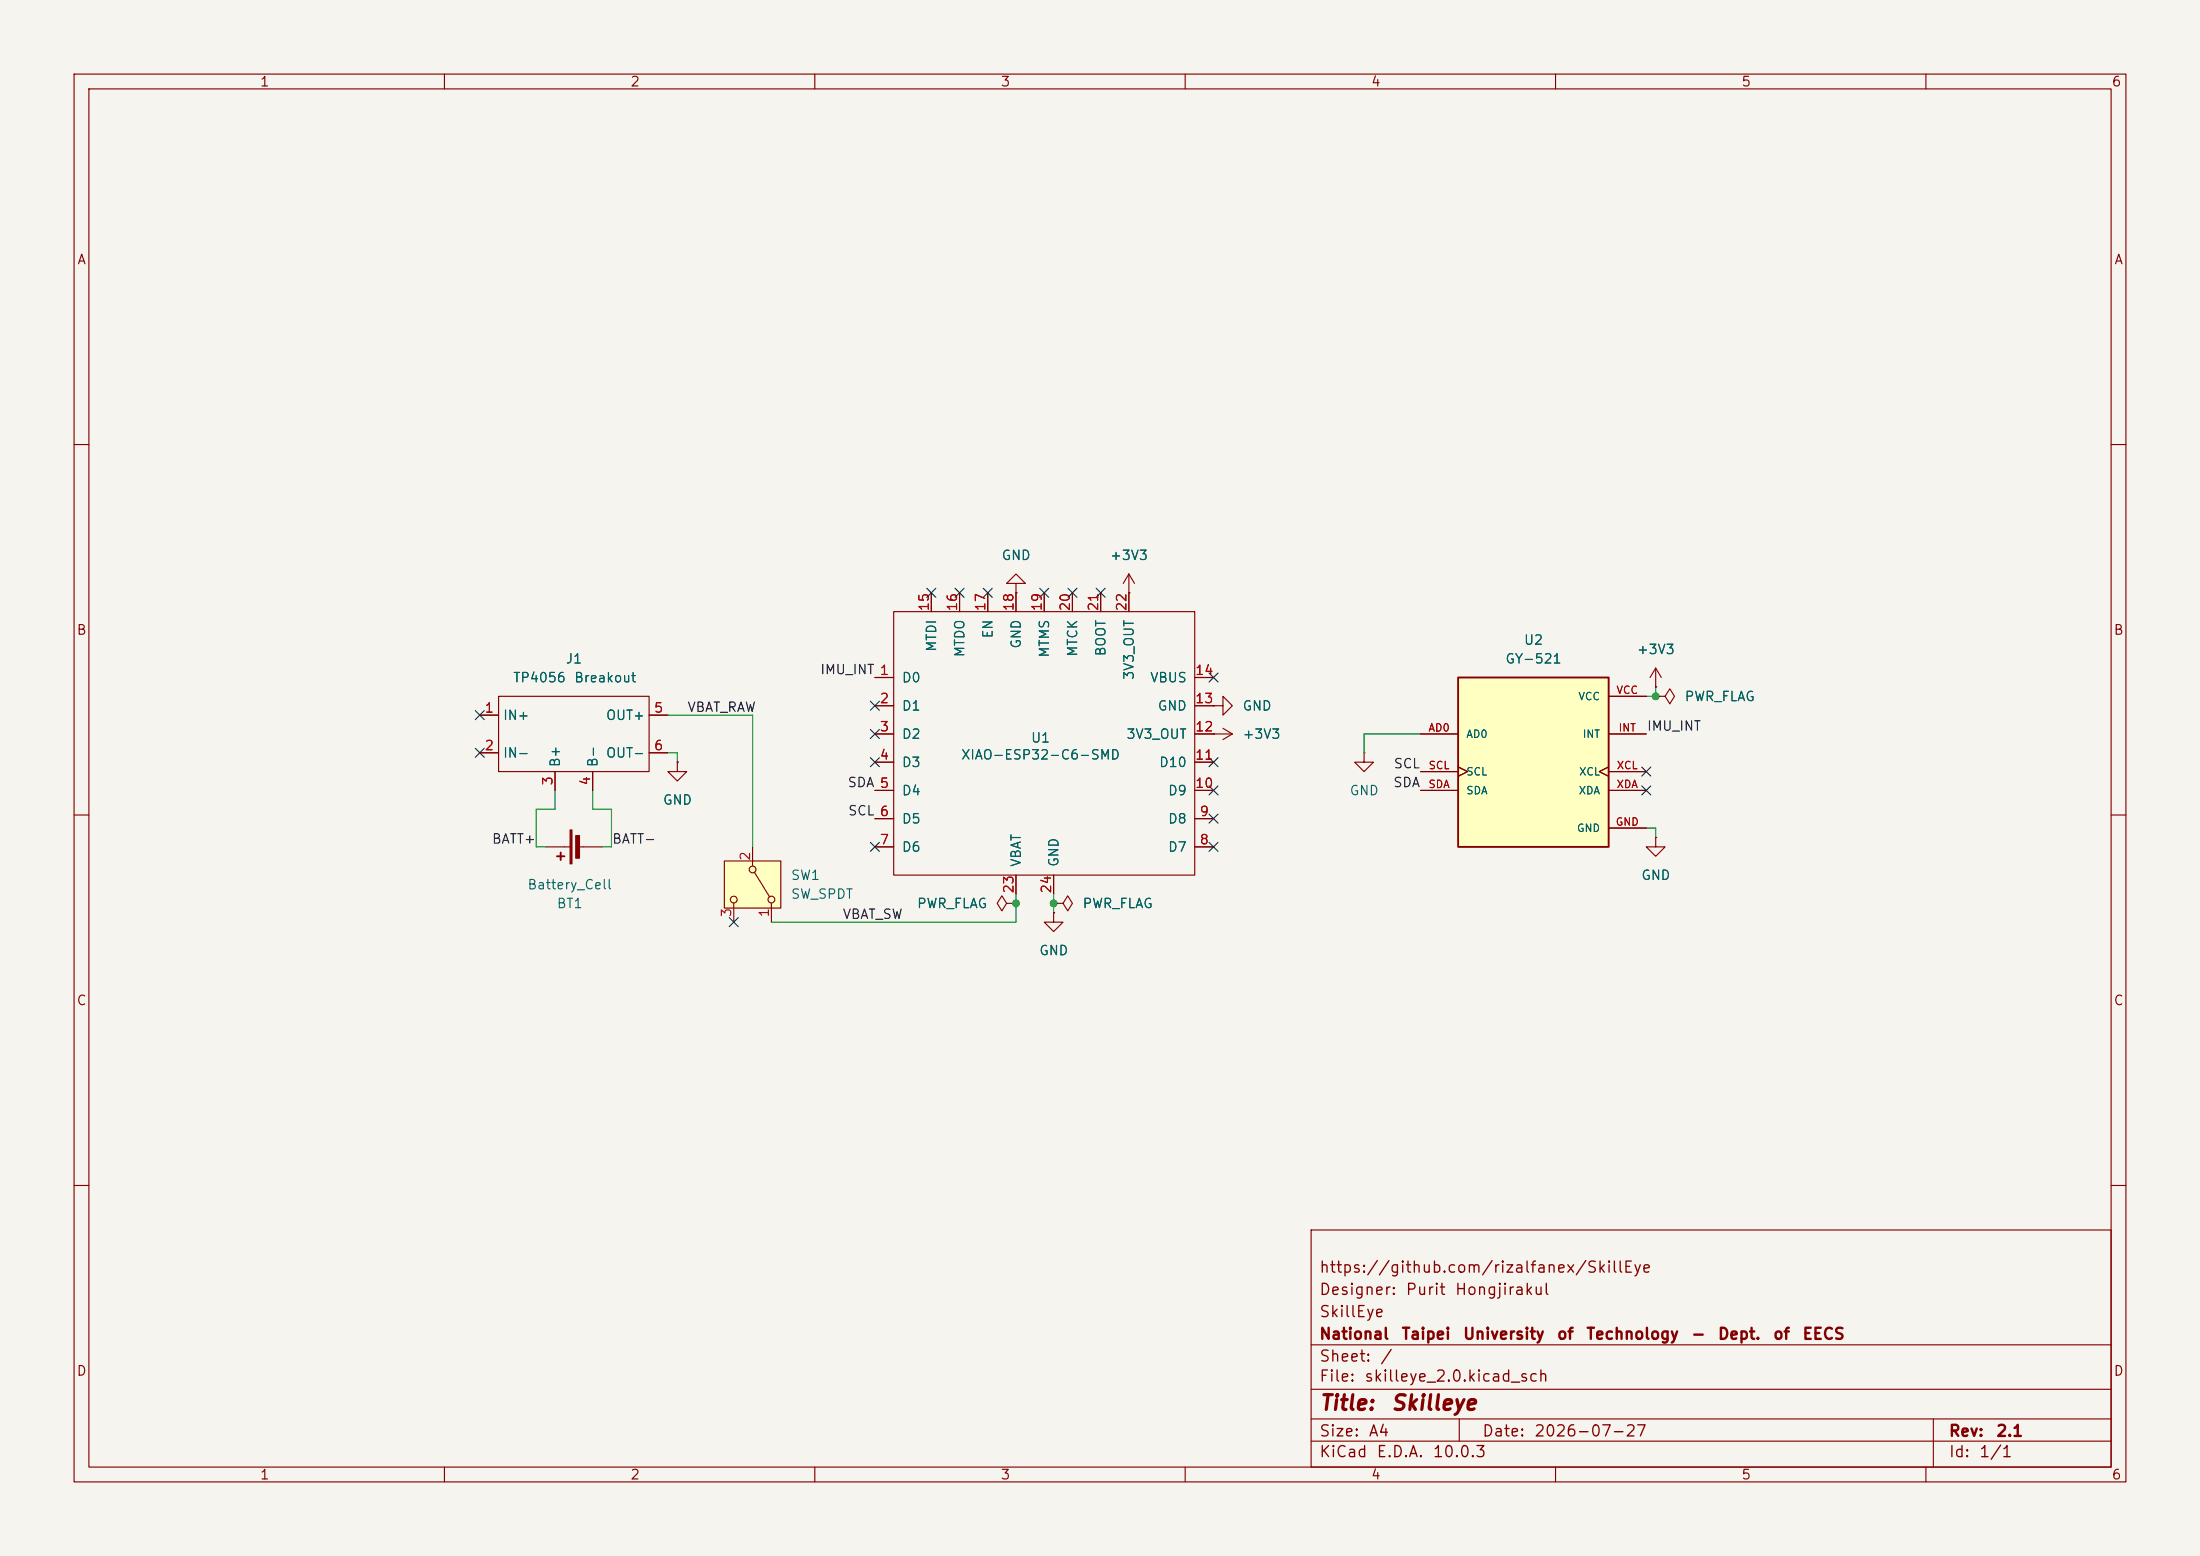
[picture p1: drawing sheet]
(kicad_sch
 (version 20260306)
 (generator "eeschema")
 (generator_version "10.0")
 (paper "A4")
 (title_block
  (title "Skilleye")
  (date "2026-07-27")
  (rev "2.1")
  (company "National Taipei University of Technology - Dept. of EECS")
  (comment 1 "SkillEye")
  (comment 2 "Designer: Purit Hongjirakul")
  (comment 3 "https://github.com/rizalfanex/SkillEye"))
 (lib_symbols
  (symbol "Device:Battery_Cell"
   (pin_numbers (hide yes))
   (pin_names
    (offset 0) (hide yes)) (exclude_from_sim no) (in_bom yes) (on_board yes)
   (in_pos_files yes)
   (duplicate_pin_numbers_are_jumpers no)
   (property "Reference" "BT" (at 2.54 2.54 0) (show_name no) (do_not_autoplace no) (effects (font (size 1.27 1.27)) (justify left)))
   (property "Value" "Battery_Cell" (at 2.54 0 0) (show_name no) (do_not_autoplace no) (effects (font (size 1.27 1.27)) (justify left)))
   (property "Footprint" "" (at 0 1.524 90) (show_name no) (do_not_autoplace no) (hide yes) (effects (font (size 1.27 1.27))))
   (property "Datasheet" "" (at 0 1.524 90) (show_name no) (do_not_autoplace no) (hide yes) (effects (font (size 1.27 1.27))))
   (property "Description" "Single-cell battery" (at 0 0 0) (show_name no) (do_not_autoplace no) (hide yes) (effects (font (size 1.27 1.27))))
   (property "Sim.Device" "V" (at 0 0 0) (show_name no) (do_not_autoplace no) (hide yes) (effects (font (size 1.27 1.27))))
   (property "Sim.Type" "DC" (at 0 0 0) (show_name no) (do_not_autoplace no) (hide yes) (effects (font (size 1.27 1.27))))
   (property "Sim.Pins" "1=+ 2=-" (at 0 0 0) (show_name no) (do_not_autoplace no) (hide yes) (effects (font (size 1.27 1.27))))
   (symbol "Battery_Cell_0_1"
    (rectangle (start -2.286 1.778) (end 2.286 1.524) (stroke (width 0) (type default)) (fill (type outline)))
    (rectangle (start -1.524 1.016) (end 1.524 0.508) (stroke (width 0) (type default)) (fill (type outline)))
    (polyline (pts (xy 0 1.778) (xy 0 2.54)) (stroke (width 0) (type default)) (fill (type none)))
    (polyline (pts (xy 0 0.762) (xy 0 0)) (stroke (width 0) (type default)) (fill (type none)))
    (polyline (pts (xy 0.762 3.048) (xy 1.778 3.048)) (stroke (width 0.254) (type default)) (fill (type none)))
    (polyline (pts (xy 1.27 3.556) (xy 1.27 2.54)) (stroke (width 0.254) (type default)) (fill (type none))))
   (symbol "Battery_Cell_1_1"
    (pin passive line (at 0 5.08 270) (length 2.54) (name "+" (effects (font (size 1.27 1.27)))) (number "1" (effects (font (size 1.27 1.27)))))
    (pin passive line (at 0 -2.54 90) (length 2.54) (name "-" (effects (font (size 1.27 1.27)))) (number "2" (effects (font (size 1.27 1.27))))))
   (embedded_fonts no))
  (symbol "GY-521:GY-521"
   (pin_names
    (offset 1.016)) (exclude_from_sim no) (in_bom yes) (on_board yes)
   (in_pos_files yes)
   (duplicate_pin_numbers_are_jumpers no)
   (property "Reference" "U" (at -10.16 10.922 0) (show_name no) (do_not_autoplace no) (effects (font (size 1.27 1.27)) (justify left bottom)))
   (property "Value" "GY-521" (at -10.16 -15.24 0) (show_name no) (do_not_autoplace no) (effects (font (size 1.27 1.27)) (justify left bottom)))
   (property "Footprint" "GY-521:MODULE_GY-521" (at 0 0 0) (show_name no) (do_not_autoplace no) (hide yes) (effects (font (size 1.27 1.27)) (justify bottom)))
   (property "Datasheet" "" (at 0 0 0) (show_name no) (do_not_autoplace no) (hide yes) (effects (font (size 1.27 1.27))))
   (property "Description" "Triple Axis Accelerometer Gyro Breakout" (at 0 0 0) (show_name no) (do_not_autoplace no) (hide yes) (effects (font (size 1.27 1.27)) (justify bottom)))
   (property "MF" "GODREAM FORDREAM CO., LIMITED" (at 0 0 0) (show_name no) (do_not_autoplace no) (hide yes) (effects (font (size 1.27 1.27)) (justify bottom)))
   (property "MAXIMUM_PACKAGE_HEIGHT" "3.00mm" (at 0 0 0) (show_name no) (do_not_autoplace no) (hide yes) (effects (font (size 1.27 1.27)) (justify bottom)))
   (property "Package" "Package" (at 0 0 0) (show_name no) (do_not_autoplace no) (hide yes) (effects (font (size 1.27 1.27)) (justify bottom)))
   (property "Price" "None" (at 0 0 0) (show_name no) (do_not_autoplace no) (hide yes) (effects (font (size 1.27 1.27)) (justify bottom)))
   (property "Check_prices" "https://www.snapeda.com/parts/GY-521/GODREAM+FORDREAM+CO.%252C+LIMITED/view-part/?ref=eda" (at 0 0 0) (show_name no) (do_not_autoplace no) (hide yes) (effects (font (size 1.27 1.27)) (justify bottom)))
   (property "STANDARD" "Manufacturer Recommendations" (at 0 0 0) (show_name no) (do_not_autoplace no) (hide yes) (effects (font (size 1.27 1.27)) (justify bottom)))
   (property "PARTREV" "NA" (at 0 0 0) (show_name no) (do_not_autoplace no) (hide yes) (effects (font (size 1.27 1.27)) (justify bottom)))
   (property "SnapEDA_Link" "https://www.snapeda.com/parts/GY-521/GODREAM+FORDREAM+CO.%252C+LIMITED/view-part/?ref=snap" (at 0 0 0) (show_name no) (do_not_autoplace no) (hide yes) (effects (font (size 1.27 1.27)) (justify bottom)))
   (property "MP" "GY-521" (at 0 0 0) (show_name no) (do_not_autoplace no) (hide yes) (effects (font (size 1.27 1.27)) (justify bottom)))
   (property "Availability" "Not in stock" (at 0 0 0) (show_name no) (do_not_autoplace no) (hide yes) (effects (font (size 1.27 1.27)) (justify bottom)))
   (property "MANUFACTURER" "GODREAM FORDREAM" (at 0 0 0) (show_name no) (do_not_autoplace no) (hide yes) (effects (font (size 1.27 1.27)) (justify bottom)))
   (symbol "GY-521_0_0"
    (rectangle (start -10.16 -12.7) (end 10.16 10.16) (stroke (width 0.254) (type default)) (fill (type background)))
    (pin input line (at -15.24 2.54 0) (length 5.08) (name "AD0" (effects (font (size 1.016 1.016)))) (number "AD0" (effects (font (size 1.016 1.016)))))
    (pin power_in line (at 15.24 -10.16 180) (length 5.08) (name "GND" (effects (font (size 1.016 1.016)))) (number "GND" (effects (font (size 1.016 1.016)))))
    (pin output line (at 15.24 2.54 180) (length 5.08) (name "INT" (effects (font (size 1.016 1.016)))) (number "INT" (effects (font (size 1.016 1.016)))))
    (pin input clock (at -15.24 -2.54 0) (length 5.08) (name "SCL" (effects (font (size 1.016 1.016)))) (number "SCL" (effects (font (size 1.016 1.016)))))
    (pin bidirectional line (at -15.24 -5.08 0) (length 5.08) (name "SDA" (effects (font (size 1.016 1.016)))) (number "SDA" (effects (font (size 1.016 1.016)))))
    (pin power_in line (at 15.24 7.62 180) (length 5.08) (name "VCC" (effects (font (size 1.016 1.016)))) (number "VCC" (effects (font (size 1.016 1.016)))))
    (pin output clock (at 15.24 -2.54 180) (length 5.08) (name "XCL" (effects (font (size 1.016 1.016)))) (number "XCL" (effects (font (size 1.016 1.016)))))
    (pin bidirectional line (at 15.24 -5.08 180) (length 5.08) (name "XDA" (effects (font (size 1.016 1.016)))) (number "XDA" (effects (font (size 1.016 1.016))))))
   (embedded_fonts no))
  (symbol "Seeed_Studio_XIAO_Series:XIAO-ESP32-C6-SMD"
   (pin_names
    (offset 1.016)) (exclude_from_sim no) (in_bom yes) (on_board yes)
   (in_pos_files yes)
   (duplicate_pin_numbers_are_jumpers no)
   (property "Reference" "U" (at -12.192 20.066 0) (show_name no) (do_not_autoplace no) (effects (font (size 1.27 1.27))))
   (property "Value" "XIAO-ESP32-C6-SMD" (at -2.286 18.034 0) (show_name no) (do_not_autoplace no) (effects (font (size 1.27 1.27))))
   (property "Footprint" "Seeed_Studio_XIAO_Series:XIAO-ESP32-C6-SMD" (at -2.54 5.08 0) (show_name no) (do_not_autoplace no) (hide yes) (effects (font (size 1.27 1.27))))
   (property "Datasheet" "" (at -8.89 5.08 0) (show_name no) (do_not_autoplace no) (hide yes) (effects (font (size 1.27 1.27))))
   (property "Description" "" (at 0 0 0) (show_name no) (do_not_autoplace no) (hide yes) (effects (font (size 1.27 1.27))))
   (symbol "XIAO-ESP32-C6-SMD_0_1"
    (rectangle (start -12.7 16.51) (end 27.94 -19.05) (stroke (width 0) (type default)) (fill (type none))))
   (symbol "XIAO-ESP32-C6-SMD_1_1"
    (pin passive line (at -15.24 7.62 0) (length 2.54) (name "D0" (effects (font (size 1.27 1.27)))) (number "1" (effects (font (size 1.27 1.27)))))
    (pin passive line (at -15.24 3.81 0) (length 2.54) (name "D1" (effects (font (size 1.27 1.27)))) (number "2" (effects (font (size 1.27 1.27)))))
    (pin passive line (at -15.24 0 0) (length 2.54) (name "D2" (effects (font (size 1.27 1.27)))) (number "3" (effects (font (size 1.27 1.27)))))
    (pin passive line (at -15.24 -3.81 0) (length 2.54) (name "D3" (effects (font (size 1.27 1.27)))) (number "4" (effects (font (size 1.27 1.27)))))
    (pin passive line (at -15.24 -7.62 0) (length 2.54) (name "D4" (effects (font (size 1.27 1.27)))) (number "5" (effects (font (size 1.27 1.27)))))
    (pin passive line (at -15.24 -11.43 0) (length 2.54) (name "D5" (effects (font (size 1.27 1.27)))) (number "6" (effects (font (size 1.27 1.27)))))
    (pin passive line (at -15.24 -15.24 0) (length 2.54) (name "D6" (effects (font (size 1.27 1.27)))) (number "7" (effects (font (size 1.27 1.27)))))
    (pin passive line (at 30.48 -15.24 180) (length 2.54) (name "D7" (effects (font (size 1.27 1.27)))) (number "8" (effects (font (size 1.27 1.27)))))
    (pin passive line (at 30.48 -11.43 180) (length 2.54) (name "D8" (effects (font (size 1.27 1.27)))) (number "9" (effects (font (size 1.27 1.27)))))
    (pin passive line (at 30.48 -7.62 180) (length 2.54) (name "D9" (effects (font (size 1.27 1.27)))) (number "10" (effects (font (size 1.27 1.27)))))
    (pin passive line (at 30.48 -3.81 180) (length 2.54) (name "D10" (effects (font (size 1.27 1.27)))) (number "11" (effects (font (size 1.27 1.27)))))
    (pin passive line (at 30.48 0 180) (length 2.54) (name "3V3_OUT" (effects (font (size 1.27 1.27)))) (number "12" (effects (font (size 1.27 1.27)))))
    (pin passive line (at 30.48 3.81 180) (length 2.54) (name "GND" (effects (font (size 1.27 1.27)))) (number "13" (effects (font (size 1.27 1.27)))))
    (pin passive line (at 30.48 7.62 180) (length 2.54) (name "VBUS" (effects (font (size 1.27 1.27)))) (number "14" (effects (font (size 1.27 1.27)))))
    (pin passive line (at -7.62 19.05 270) (length 2.54) (name "MTDI" (effects (font (size 1.27 1.27)))) (number "15" (effects (font (size 1.27 1.27)))))
    (pin passive line (at -3.81 19.05 270) (length 2.54) (name "MTDO" (effects (font (size 1.27 1.27)))) (number "16" (effects (font (size 1.27 1.27)))))
    (pin passive line (at 0 19.05 270) (length 2.54) (name "EN" (effects (font (size 1.27 1.27)))) (number "17" (effects (font (size 1.27 1.27)))))
    (pin passive line (at 3.81 19.05 270) (length 2.54) (name "GND" (effects (font (size 1.27 1.27)))) (number "18" (effects (font (size 1.27 1.27)))))
    (pin passive line (at 7.62 19.05 270) (length 2.54) (name "MTMS" (effects (font (size 1.27 1.27)))) (number "19" (effects (font (size 1.27 1.27)))))
    (pin passive line (at 11.43 19.05 270) (length 2.54) (name "MTCK" (effects (font (size 1.27 1.27)))) (number "20" (effects (font (size 1.27 1.27)))))
    (pin passive line (at 15.24 19.05 270) (length 2.54) (name "BOOT" (effects (font (size 1.27 1.27)))) (number "21" (effects (font (size 1.27 1.27)))))
    (pin passive line (at 19.05 19.05 270) (length 2.54) (name "3V3_OUT" (effects (font (size 1.27 1.27)))) (number "22" (effects (font (size 1.27 1.27)))))
    (pin passive line (at 3.81 -21.59 90) (length 2.54) (name "VBAT" (effects (font (size 1.27 1.27)))) (number "23" (effects (font (size 1.27 1.27)))))
    (pin passive line (at 8.89 -21.59 90) (length 2.54) (name "GND" (effects (font (size 1.27 1.27)))) (number "24" (effects (font (size 1.27 1.27))))))
   (embedded_fonts no))
  (symbol "Switch:SW_SPDT"
   (pin_names
    (offset 0) (hide yes)) (exclude_from_sim no) (in_bom yes) (on_board yes)
   (in_pos_files yes)
   (duplicate_pin_numbers_are_jumpers no)
   (property "Reference" "SW" (at 0 5.08 0) (show_name no) (do_not_autoplace no) (effects (font (size 1.27 1.27))))
   (property "Value" "SW_SPDT" (at 0 -5.08 0) (show_name no) (do_not_autoplace no) (effects (font (size 1.27 1.27))))
   (property "Footprint" "" (at 0 0 0) (show_name no) (do_not_autoplace no) (hide yes) (effects (font (size 1.27 1.27))))
   (property "Datasheet" "" (at 0 -7.62 0) (show_name no) (do_not_autoplace no) (hide yes) (effects (font (size 1.27 1.27))))
   (property "Description" "Switch, single pole double throw" (at 0 0 0) (show_name no) (do_not_autoplace no) (hide yes) (effects (font (size 1.27 1.27))))
   (symbol "SW_SPDT_0_1"
    (circle (center -2.032 0) (radius 0.4572) (stroke (width 0) (type default)) (fill (type none)))
    (polyline (pts (xy -1.651 0.254) (xy 1.651 2.286)) (stroke (width 0) (type default)) (fill (type none)))
    (circle (center 2.032 2.54) (radius 0.4572) (stroke (width 0) (type default)) (fill (type none)))
    (circle (center 2.032 -2.54) (radius 0.4572) (stroke (width 0) (type default)) (fill (type none))))
   (symbol "SW_SPDT_1_1"
    (rectangle (start -3.175 3.81) (end 3.175 -3.81) (stroke (width 0) (type default)) (fill (type background)))
    (pin passive line (at 5.08 2.54 180) (length 2.54) (name "A" (effects (font (size 1.27 1.27)))) (number "1" (effects (font (size 1.27 1.27)))))
    (pin passive line (at -5.08 0 0) (length 2.54) (name "B" (effects (font (size 1.27 1.27)))) (number "2" (effects (font (size 1.27 1.27)))))
    (pin passive line (at 5.08 -2.54 180) (length 2.54) (name "C" (effects (font (size 1.27 1.27)))) (number "3" (effects (font (size 1.27 1.27))))))
   (embedded_fonts no))
  (symbol "TP4056_breakout:TP4056_breakout" (exclude_from_sim no) (in_bom yes) (on_board yes)
   (in_pos_files yes)
   (duplicate_pin_numbers_are_jumpers no)
   (property "Reference" "J" (at -10.414 8.636 0) (show_name no) (do_not_autoplace no) (effects (font (size 1.27 1.27)) (justify left)))
   (property "Value" "TP4056 Breakout" (at -10.414 6.35 0) (show_name no) (do_not_autoplace no) (effects (font (size 1.27 1.27)) (justify left)))
   (property "Footprint" "TP4056_breakout:TP4056_breakout" (at 0 1.27 0) (show_name no) (do_not_autoplace no) (hide yes) (effects (font (size 1.27 1.27))))
   (property "Datasheet" "https://www.alldatasheet.com/datasheet-pdf/pdf/1132405/ASIC/TP4056.html" (at 0 1.27 0) (show_name no) (do_not_autoplace no) (hide yes) (effects (font (size 1.27 1.27))))
   (property "Description" "TP4056 charger protection module lithium" (at 0 1.27 0) (show_name no) (do_not_autoplace no) (hide yes) (effects (font (size 1.27 1.27))))
   (symbol "TP4056_breakout_0_1"
    (rectangle (start -10.16 5.08) (end 10.16 -5.08) (stroke (width 0) (type default)) (fill (type none))))
   (symbol "TP4056_breakout_1_1"
    (pin passive line (at -12.7 2.54 0) (length 2.54) (name "IN+" (effects (font (size 1.27 1.27)))) (number "1" (effects (font (size 1.27 1.27)))))
    (pin passive line (at -12.7 -2.54 0) (length 2.54) (name "IN-" (effects (font (size 1.27 1.27)))) (number "2" (effects (font (size 1.27 1.27)))))
    (pin passive line (at -2.54 -7.62 90) (length 2.54) (name "B+" (effects (font (size 1.27 1.27)))) (number "3" (effects (font (size 1.27 1.27)))))
    (pin passive line (at 2.54 -7.62 90) (length 2.54) (name "B-" (effects (font (size 1.27 1.27)))) (number "4" (effects (font (size 1.27 1.27)))))
    (pin passive line (at 12.7 2.54 180) (length 2.54) (name "OUT+" (effects (font (size 1.27 1.27)))) (number "5" (effects (font (size 1.27 1.27)))))
    (pin passive line (at 12.7 -2.54 180) (length 2.54) (name "OUT-" (effects (font (size 1.27 1.27)))) (number "6" (effects (font (size 1.27 1.27))))))
   (embedded_fonts no))
  (symbol "power:+3V3"
   (power global)
   (pin_numbers (hide yes))
   (pin_names
    (offset 0) (hide yes)) (exclude_from_sim no) (in_bom yes) (on_board yes)
   (in_pos_files yes)
   (duplicate_pin_numbers_are_jumpers no)
   (property "Reference" "#PWR" (at 0 -3.81 0) (show_name no) (do_not_autoplace no) (hide yes) (effects (font (size 1.27 1.27))))
   (property "Value" "+3V3" (at 0 3.556 0) (show_name no) (do_not_autoplace no) (effects (font (size 1.27 1.27))))
   (property "Footprint" "" (at 0 0 0) (show_name no) (do_not_autoplace no) (hide yes) (effects (font (size 1.27 1.27))))
   (property "Datasheet" "" (at 0 0 0) (show_name no) (do_not_autoplace no) (hide yes) (effects (font (size 1.27 1.27))))
   (property "Description" "Power symbol creates a global label with name \"+3V3\"" (at 0 0 0) (show_name no) (do_not_autoplace no) (hide yes) (effects (font (size 1.27 1.27))))
   (symbol "+3V3_0_1"
    (polyline (pts (xy -0.762 1.27) (xy 0 2.54)) (stroke (width 0) (type default)) (fill (type none)))
    (polyline (pts (xy 0 2.54) (xy 0.762 1.27)) (stroke (width 0) (type default)) (fill (type none)))
    (polyline (pts (xy 0 0) (xy 0 2.54)) (stroke (width 0) (type default)) (fill (type none))))
   (symbol "+3V3_1_1"
    (pin power_in line (at 0 0 90) (length 0) (name "" (effects (font (size 1.27 1.27)))) (number "1" (effects (font (size 1.27 1.27))))))
   (embedded_fonts no))
  (symbol "power:GND"
   (power global)
   (pin_numbers (hide yes))
   (pin_names
    (offset 0) (hide yes)) (exclude_from_sim no) (in_bom yes) (on_board yes)
   (in_pos_files yes)
   (duplicate_pin_numbers_are_jumpers no)
   (property "Reference" "#PWR" (at 0 -6.35 0) (show_name no) (do_not_autoplace no) (hide yes) (effects (font (size 1.27 1.27))))
   (property "Value" "GND" (at 0 -3.81 0) (show_name no) (do_not_autoplace no) (effects (font (size 1.27 1.27))))
   (property "Footprint" "" (at 0 0 0) (show_name no) (do_not_autoplace no) (hide yes) (effects (font (size 1.27 1.27))))
   (property "Datasheet" "" (at 0 0 0) (show_name no) (do_not_autoplace no) (hide yes) (effects (font (size 1.27 1.27))))
   (property "Description" "Power symbol creates a global label with name \"GND\" , ground" (at 0 0 0) (show_name no) (do_not_autoplace no) (hide yes) (effects (font (size 1.27 1.27))))
   (symbol "GND_0_1"
    (polyline (pts (xy 0 0) (xy 0 -1.27) (xy 1.27 -1.27) (xy 0 -2.54) (xy -1.27 -1.27) (xy 0 -1.27)) (stroke (width 0) (type default)) (fill (type none))))
   (symbol "GND_1_1"
    (pin power_in line (at 0 0 270) (length 0) (name "" (effects (font (size 1.27 1.27)))) (number "1" (effects (font (size 1.27 1.27))))))
   (embedded_fonts no))
  (symbol "power:PWR_FLAG"
   (power global)
   (pin_numbers (hide yes))
   (pin_names
    (offset 0) (hide yes)) (exclude_from_sim no) (in_bom yes) (on_board yes)
   (in_pos_files yes)
   (duplicate_pin_numbers_are_jumpers no)
   (property "Reference" "#FLG" (at 0 1.905 0) (show_name no) (do_not_autoplace no) (hide yes) (effects (font (size 1.27 1.27))))
   (property "Value" "PWR_FLAG" (at 0 3.81 0) (show_name no) (do_not_autoplace no) (effects (font (size 1.27 1.27))))
   (property "Footprint" "" (at 0 0 0) (show_name no) (do_not_autoplace no) (hide yes) (effects (font (size 1.27 1.27))))
   (property "Datasheet" "" (at 0 0 0) (show_name no) (do_not_autoplace no) (hide yes) (effects (font (size 1.27 1.27))))
   (property "Description" "Special symbol for telling ERC where power comes from" (at 0 0 0) (show_name no) (do_not_autoplace no) (hide yes) (effects (font (size 1.27 1.27))))
   (symbol "PWR_FLAG_0_0"
    (pin power_out line (at 0 0 90) (length 0) (name "" (effects (font (size 1.27 1.27)))) (number "1" (effects (font (size 1.27 1.27))))))
   (symbol "PWR_FLAG_0_1"
    (polyline (pts (xy 0 0) (xy 0 1.27) (xy -1.016 1.905) (xy 0 2.54) (xy 1.016 1.905) (xy 0 1.27)) (stroke (width 0) (type default)) (fill (type none))))
   (embedded_fonts no)))
 (junction
  (at 223.52 93.98)
  (diameter 0)
  (color 0 0 0 0))
 (junction
  (at 137.16 121.92)
  (diameter 0)
  (color 0 0 0 0))
 (junction
  (at 142.24 121.92)
  (diameter 0)
  (color 0 0 0 0))
 (no_connect
  (at 99.06 124.46))
 (no_connect
  (at 133.35 80.01))
 (no_connect
  (at 222.25 106.68))
 (no_connect
  (at 118.11 95.25))
 (no_connect
  (at 222.25 104.14))
 (no_connect
  (at 163.83 91.44))
 (no_connect
  (at 118.11 114.3))
 (no_connect
  (at 118.11 102.87))
 (no_connect
  (at 148.59 80.01))
 (no_connect
  (at 144.78 80.01))
 (no_connect
  (at 125.73 80.01))
 (no_connect
  (at 163.83 102.87))
 (no_connect
  (at 118.11 99.06))
 (no_connect
  (at 163.83 110.49))
 (no_connect
  (at 64.77 101.6))
 (no_connect
  (at 140.97 80.01))
 (no_connect
  (at 129.54 80.01))
 (no_connect
  (at 163.83 106.68))
 (no_connect
  (at 64.77 96.52))
 (no_connect
  (at 163.83 114.3))
 (wire
  (pts (xy 91.44 101.6) (xy 91.44 102.87))
  (stroke (width 0) (type default)))
 (wire
  (pts (xy 73.66 114.3) (xy 72.39 114.3))
  (stroke (width 0) (type default)))
 (wire
  (pts (xy 142.24 121.92) (xy 142.24 120.65))
  (stroke (width 0) (type default)))
 (wire
  (pts (xy 222.25 111.76) (xy 223.52 111.76))
  (stroke (width 0) (type default)))
 (wire
  (pts (xy 90.17 101.6) (xy 91.44 101.6))
  (stroke (width 0) (type default)))
 (wire
  (pts (xy 137.16 124.46) (xy 137.16 121.92))
  (stroke (width 0) (type default)))
 (wire
  (pts (xy 101.6 96.52) (xy 101.6 114.3))
  (stroke (width 0) (type default)))
 (wire
  (pts (xy 81.28 114.3) (xy 82.55 114.3))
  (stroke (width 0) (type default)))
 (wire
  (pts (xy 72.39 114.3) (xy 72.39 109.22))
  (stroke (width 0) (type default)))
 (wire
  (pts (xy 74.93 109.22) (xy 74.93 106.68))
  (stroke (width 0) (type default)))
 (wire
  (pts (xy 82.55 109.22) (xy 80.01 109.22))
  (stroke (width 0) (type default)))
 (wire
  (pts (xy 72.39 109.22) (xy 74.93 109.22))
  (stroke (width 0) (type default)))
 (wire
  (pts (xy 142.24 123.19) (xy 142.24 121.92))
  (stroke (width 0) (type default)))
 (wire
  (pts (xy 184.15 101.6) (xy 184.15 99.06))
  (stroke (width 0) (type default)))
 (wire
  (pts (xy 104.14 124.46) (xy 137.16 124.46))
  (stroke (width 0) (type default)))
 (wire
  (pts (xy 223.52 111.76) (xy 223.52 113.03))
  (stroke (width 0) (type default)))
 (wire
  (pts (xy 82.55 114.3) (xy 82.55 109.22))
  (stroke (width 0) (type default)))
 (wire
  (pts (xy 137.16 121.92) (xy 137.16 120.65))
  (stroke (width 0) (type default)))
 (wire
  (pts (xy 80.01 109.22) (xy 80.01 106.68))
  (stroke (width 0) (type default)))
 (wire
  (pts (xy 222.25 93.98) (xy 223.52 93.98))
  (stroke (width 0) (type default)))
 (wire
  (pts (xy 184.15 99.06) (xy 191.77 99.06))
  (stroke (width 0) (type default)))
 (wire
  (pts (xy 90.17 96.52) (xy 101.6 96.52))
  (stroke (width 0) (type default)))
 (wire
  (pts (xy 223.52 93.98) (xy 223.52 92.71))
  (stroke (width 0) (type default)))
 (label "IMU_INT"
  (at 222.25 99.06 0)
  (effects (font (size 1.27 1.27)) (justify left bottom)))
 (label "VBAT_RAW"
  (at 92.71 96.52 0)
  (effects (font (size 1.27 1.27)) (justify left bottom)))
 (label "SDA"
  (at 191.77 106.68 180)
  (effects (font (size 1.27 1.27)) (justify right bottom)))
 (label "IMU_INT"
  (at 118.11 91.44 180)
  (effects (font (size 1.27 1.27)) (justify right bottom)))
 (label "VBAT_SW"
  (at 121.92 124.46 180)
  (effects (font (size 1.27 1.27)) (justify right bottom)))
 (label "SCL"
  (at 191.77 104.14 180)
  (effects (font (size 1.27 1.27)) (justify right bottom)))
 (label "BATT-"
  (at 82.55 114.3 0)
  (effects (font (size 1.27 1.27)) (justify left bottom)))
 (label "SDA"
  (at 118.11 106.68 180)
  (effects (font (size 1.27 1.27)) (justify right bottom)))
 (label "SCL"
  (at 118.11 110.49 180)
  (effects (font (size 1.27 1.27)) (justify right bottom)))
 (label "BATT+"
  (at 72.39 114.3 180)
  (effects (font (size 1.27 1.27)) (justify right bottom)))
 (symbol
  (lib_id "power:GND")
  (at 137.16 80.01 180)
  (unit 1)
  (body_style 1)
  (exclude_from_sim no)
  (in_bom yes)
  (on_board yes)
  (in_pos_files yes)
  (dnp no)
  (fields_autoplaced yes)
  (property "Reference" "#PWR05" (at 137.16 73.66 0) (hide yes) (show_name no) (do_not_autoplace no) (effects (font (size 1.27 1.27))))
  (property "Value" "GND" (at 137.16 74.93 0) (show_name no) (do_not_autoplace no) (effects (font (size 1.27 1.27))))
  (property "Footprint" "" (at 137.16 80.01 0) (hide yes) (show_name no) (do_not_autoplace no) (effects (font (size 1.27 1.27))))
  (property "Datasheet" "" (at 137.16 80.01 0) (hide yes) (show_name no) (do_not_autoplace no) (effects (font (size 1.27 1.27))))
  (property "Description" "Power symbol creates a global label with name \"GND\" , ground" (at 137.16 80.01 0) (hide yes) (show_name no) (do_not_autoplace no) (effects (font (size 1.27 1.27))))
  (pin "1"))
 (symbol
  (lib_id "power:GND")
  (at 142.24 123.19 0)
  (unit 1)
  (body_style 1)
  (exclude_from_sim no)
  (in_bom yes)
  (on_board yes)
  (in_pos_files yes)
  (dnp no)
  (fields_autoplaced yes)
  (property "Reference" "#PWR04" (at 142.24 129.54 0) (hide yes) (show_name no) (do_not_autoplace no) (effects (font (size 1.27 1.27))))
  (property "Value" "GND" (at 142.24 128.27 0) (show_name no) (do_not_autoplace no) (effects (font (size 1.27 1.27))))
  (property "Footprint" "" (at 142.24 123.19 0) (hide yes) (show_name no) (do_not_autoplace no) (effects (font (size 1.27 1.27))))
  (property "Datasheet" "" (at 142.24 123.19 0) (hide yes) (show_name no) (do_not_autoplace no) (effects (font (size 1.27 1.27))))
  (property "Description" "Power symbol creates a global label with name \"GND\" , ground" (at 142.24 123.19 0) (hide yes) (show_name no) (do_not_autoplace no) (effects (font (size 1.27 1.27))))
  (pin "1"))
 (symbol
  (lib_id "power:GND")
  (at 163.83 95.25 90)
  (unit 1)
  (body_style 1)
  (exclude_from_sim no)
  (in_bom yes)
  (on_board yes)
  (in_pos_files yes)
  (dnp no)
  (fields_autoplaced yes)
  (property "Reference" "#PWR06" (at 170.18 95.25 0) (hide yes) (show_name no) (do_not_autoplace no) (effects (font (size 1.27 1.27))))
  (property "Value" "GND" (at 167.64 95.2499 90) (show_name no) (do_not_autoplace no) (effects (font (size 1.27 1.27)) (justify right)))
  (property "Footprint" "" (at 163.83 95.25 0) (hide yes) (show_name no) (do_not_autoplace no) (effects (font (size 1.27 1.27))))
  (property "Datasheet" "" (at 163.83 95.25 0) (hide yes) (show_name no) (do_not_autoplace no) (effects (font (size 1.27 1.27))))
  (property "Description" "Power symbol creates a global label with name \"GND\" , ground" (at 163.83 95.25 0) (hide yes) (show_name no) (do_not_autoplace no) (effects (font (size 1.27 1.27))))
  (pin "1"))
 (symbol
  (lib_id "power:PWR_FLAG")
  (at 142.24 121.92 270)
  (unit 1)
  (body_style 1)
  (exclude_from_sim no)
  (in_bom yes)
  (on_board yes)
  (in_pos_files yes)
  (dnp no)
  (fields_autoplaced yes)
  (property "Reference" "#FLG02" (at 144.145 121.92 0) (hide yes) (show_name no) (do_not_autoplace no) (effects (font (size 1.27 1.27))))
  (property "Value" "PWR_FLAG" (at 146.05 121.9199 90) (show_name no) (do_not_autoplace no) (effects (font (size 1.27 1.27)) (justify left)))
  (property "Footprint" "" (at 142.24 121.92 0) (hide yes) (show_name no) (do_not_autoplace no) (effects (font (size 1.27 1.27))))
  (property "Datasheet" "" (at 142.24 121.92 0) (hide yes) (show_name no) (do_not_autoplace no) (effects (font (size 1.27 1.27))))
  (property "Description" "Special symbol for telling ERC where power comes from" (at 142.24 121.92 0) (hide yes) (show_name no) (do_not_autoplace no) (effects (font (size 1.27 1.27))))
  (pin "1"))
 (symbol
  (lib_id "power:+3V3")
  (at 223.52 92.71 0)
  (unit 1)
  (body_style 1)
  (exclude_from_sim no)
  (in_bom yes)
  (on_board yes)
  (in_pos_files yes)
  (dnp no)
  (fields_autoplaced yes)
  (property "Reference" "#PWR02" (at 223.52 96.52 0) (hide yes) (show_name no) (do_not_autoplace no) (effects (font (size 1.27 1.27))))
  (property "Value" "+3V3" (at 223.52 87.63 0) (show_name no) (do_not_autoplace no) (effects (font (size 1.27 1.27))))
  (property "Footprint" "" (at 223.52 92.71 0) (hide yes) (show_name no) (do_not_autoplace no) (effects (font (size 1.27 1.27))))
  (property "Datasheet" "" (at 223.52 92.71 0) (hide yes) (show_name no) (do_not_autoplace no) (effects (font (size 1.27 1.27))))
  (property "Description" "Power symbol creates a global label with name \"+3V3\"" (at 223.52 92.71 0) (hide yes) (show_name no) (do_not_autoplace no) (effects (font (size 1.27 1.27))))
  (pin "1"))
 (symbol
  (lib_id "power:GND")
  (at 91.44 102.87 0)
  (unit 1)
  (body_style 1)
  (exclude_from_sim no)
  (in_bom yes)
  (on_board yes)
  (in_pos_files yes)
  (dnp no)
  (fields_autoplaced yes)
  (property "Reference" "#PWR03" (at 91.44 109.22 0) (hide yes) (show_name no) (do_not_autoplace no) (effects (font (size 1.27 1.27))))
  (property "Value" "GND" (at 91.44 107.95 0) (show_name no) (do_not_autoplace no) (effects (font (size 1.27 1.27))))
  (property "Footprint" "" (at 91.44 102.87 0) (hide yes) (show_name no) (do_not_autoplace no) (effects (font (size 1.27 1.27))))
  (property "Datasheet" "" (at 91.44 102.87 0) (hide yes) (show_name no) (do_not_autoplace no) (effects (font (size 1.27 1.27))))
  (property "Description" "Power symbol creates a global label with name \"GND\" , ground" (at 91.44 102.87 0) (hide yes) (show_name no) (do_not_autoplace no) (effects (font (size 1.27 1.27))))
  (pin "1"))
 (symbol
  (lib_id "power:PWR_FLAG")
  (at 137.16 121.92 90)
  (unit 1)
  (body_style 1)
  (exclude_from_sim no)
  (in_bom yes)
  (on_board yes)
  (in_pos_files yes)
  (dnp no)
  (fields_autoplaced yes)
  (property "Reference" "#FLG01" (at 135.255 121.92 0) (hide yes) (show_name no) (do_not_autoplace no) (effects (font (size 1.27 1.27))))
  (property "Value" "PWR_FLAG" (at 133.35 121.9199 90) (show_name no) (do_not_autoplace no) (effects (font (size 1.27 1.27)) (justify left)))
  (property "Footprint" "" (at 137.16 121.92 0) (hide yes) (show_name no) (do_not_autoplace no) (effects (font (size 1.27 1.27))))
  (property "Datasheet" "" (at 137.16 121.92 0) (hide yes) (show_name no) (do_not_autoplace no) (effects (font (size 1.27 1.27))))
  (property "Description" "Special symbol for telling ERC where power comes from" (at 137.16 121.92 0) (hide yes) (show_name no) (do_not_autoplace no) (effects (font (size 1.27 1.27))))
  (pin "1"))
 (symbol
  (lib_id "power:GND")
  (at 184.15 101.6 0)
  (unit 1)
  (body_style 1)
  (exclude_from_sim no)
  (in_bom yes)
  (on_board yes)
  (in_pos_files yes)
  (dnp no)
  (fields_autoplaced yes)
  (property "Reference" "#PWR09" (at 184.15 107.95 0) (hide yes) (show_name no) (do_not_autoplace no) (effects (font (size 1.27 1.27))))
  (property "Value" "GND" (at 184.15 106.68 0) (show_name no) (do_not_autoplace no) (effects (font (size 1.27 1.27))))
  (property "Footprint" "" (at 184.15 101.6 0) (hide yes) (show_name no) (do_not_autoplace no) (effects (font (size 1.27 1.27))))
  (property "Datasheet" "" (at 184.15 101.6 0) (hide yes) (show_name no) (do_not_autoplace no) (effects (font (size 1.27 1.27))))
  (property "Description" "Power symbol creates a global label with name \"GND\" , ground" (at 184.15 101.6 0) (hide yes) (show_name no) (do_not_autoplace no) (effects (font (size 1.27 1.27))))
  (pin "1"))
 (symbol
  (lib_id "Switch:SW_SPDT")
  (at 101.6 119.38 270)
  (unit 1)
  (body_style 1)
  (exclude_from_sim no)
  (in_bom yes)
  (on_board yes)
  (in_pos_files yes)
  (dnp no)
  (fields_autoplaced yes)
  (property "Reference" "SW1" (at 106.68 118.1099 90) (show_name no) (do_not_autoplace no) (effects (font (size 1.27 1.27)) (justify left)))
  (property "Value" "SW_SPDT" (at 106.68 120.6499 90) (show_name no) (do_not_autoplace no) (effects (font (size 1.27 1.27)) (justify left)))
  (property "Footprint" "Button_Switch_THT:SW_Slide_SPDT_Straight_CK_OS102011MS2Q" (at 101.6 119.38 0) (hide yes) (show_name no) (do_not_autoplace no) (effects (font (size 1.27 1.27))))
  (property "Datasheet" "" (at 93.98 119.38 0) (hide yes) (show_name no) (do_not_autoplace no) (effects (font (size 1.27 1.27))))
  (property "Description" "Switch, single pole double throw" (at 101.6 119.38 0) (hide yes) (show_name no) (do_not_autoplace no) (effects (font (size 1.27 1.27))))
  (pin "2")
  (pin "1")
  (pin "3"))
 (symbol
  (lib_id "Device:Battery_Cell")
  (at 78.74 114.3 90)
  (mirror x)
  (unit 1)
  (body_style 1)
  (exclude_from_sim no)
  (in_bom yes)
  (on_board yes)
  (in_pos_files yes)
  (dnp no)
  (property "Reference" "BT1" (at 76.8985 121.92 90) (show_name no) (do_not_autoplace no) (effects (font (size 1.27 1.27))))
  (property "Value" "Battery_Cell" (at 76.8985 119.38 90) (show_name no) (do_not_autoplace no) (effects (font (size 1.27 1.27))))
  (property "Footprint" "Connector_Wire:SolderWirePad_2x01_SMD_1.5x3mm" (at 77.216 114.3 90) (hide yes) (show_name no) (do_not_autoplace no) (effects (font (size 1.27 1.27))))
  (property "Datasheet" "" (at 77.216 114.3 90) (hide yes) (show_name no) (do_not_autoplace no) (effects (font (size 1.27 1.27))))
  (property "Description" "Single-cell battery" (at 78.74 114.3 0) (hide yes) (show_name no) (do_not_autoplace no) (effects (font (size 1.27 1.27))))
  (property "Sim.Device" "V" (at 78.74 114.3 0) (hide yes) (show_name no) (do_not_autoplace no) (effects (font (size 1.27 1.27))))
  (property "Sim.Type" "DC" (at 78.74 114.3 0) (hide yes) (show_name no) (do_not_autoplace no) (effects (font (size 1.27 1.27))))
  (property "Sim.Pins" "1=+ 2=-" (at 78.74 114.3 0) (hide yes) (show_name no) (do_not_autoplace no) (effects (font (size 1.27 1.27))))
  (pin "2")
  (pin "1"))
 (symbol
  (lib_id "power:GND")
  (at 223.52 113.03 0)
  (unit 1)
  (body_style 1)
  (exclude_from_sim no)
  (in_bom yes)
  (on_board yes)
  (in_pos_files yes)
  (dnp no)
  (fields_autoplaced yes)
  (property "Reference" "#PWR08" (at 223.52 119.38 0) (hide yes) (show_name no) (do_not_autoplace no) (effects (font (size 1.27 1.27))))
  (property "Value" "GND" (at 223.52 118.11 0) (show_name no) (do_not_autoplace no) (effects (font (size 1.27 1.27))))
  (property "Footprint" "" (at 223.52 113.03 0) (hide yes) (show_name no) (do_not_autoplace no) (effects (font (size 1.27 1.27))))
  (property "Datasheet" "" (at 223.52 113.03 0) (hide yes) (show_name no) (do_not_autoplace no) (effects (font (size 1.27 1.27))))
  (property "Description" "Power symbol creates a global label with name \"GND\" , ground" (at 223.52 113.03 0) (hide yes) (show_name no) (do_not_autoplace no) (effects (font (size 1.27 1.27))))
  (pin "1"))
 (symbol
  (lib_id "TP4056_breakout:TP4056_breakout")
  (at 77.47 99.06 0)
  (unit 1)
  (body_style 1)
  (exclude_from_sim no)
  (in_bom yes)
  (on_board yes)
  (in_pos_files yes)
  (dnp no)
  (fields_autoplaced yes)
  (property "Reference" "J1" (at 77.47 88.9 0) (show_name no) (do_not_autoplace no) (effects (font (size 1.27 1.27))))
  (property "Value" "TP4056 Breakout" (at 77.47 91.44 0) (show_name no) (do_not_autoplace no) (effects (font (size 1.27 1.27))))
  (property "Footprint" "TP4056_breakout:TP4056_breakout" (at 77.47 97.79 0) (hide yes) (show_name no) (do_not_autoplace no) (effects (font (size 1.27 1.27))))
  (property "Datasheet" "https://www.alldatasheet.com/datasheet-pdf/pdf/1132405/ASIC/TP4056.html" (at 77.47 97.79 0) (hide yes) (show_name no) (do_not_autoplace no) (effects (font (size 1.27 1.27))))
  (property "Description" "TP4056 charger protection module lithium" (at 77.47 97.79 0) (hide yes) (show_name no) (do_not_autoplace no) (effects (font (size 1.27 1.27))))
  (pin "4")
  (pin "2")
  (pin "6")
  (pin "3")
  (pin "1")
  (pin "5"))
 (symbol
  (lib_id "power:+3V3")
  (at 152.4 80.01 0)
  (unit 1)
  (body_style 1)
  (exclude_from_sim no)
  (in_bom yes)
  (on_board yes)
  (in_pos_files yes)
  (dnp no)
  (fields_autoplaced yes)
  (property "Reference" "#PWR01" (at 152.4 83.82 0) (hide yes) (show_name no) (do_not_autoplace no) (effects (font (size 1.27 1.27))))
  (property "Value" "+3V3" (at 152.4 74.93 0) (show_name no) (do_not_autoplace no) (effects (font (size 1.27 1.27))))
  (property "Footprint" "" (at 152.4 80.01 0) (hide yes) (show_name no) (do_not_autoplace no) (effects (font (size 1.27 1.27))))
  (property "Datasheet" "" (at 152.4 80.01 0) (hide yes) (show_name no) (do_not_autoplace no) (effects (font (size 1.27 1.27))))
  (property "Description" "Power symbol creates a global label with name \"+3V3\"" (at 152.4 80.01 0) (hide yes) (show_name no) (do_not_autoplace no) (effects (font (size 1.27 1.27))))
  (pin "1"))
 (symbol
  (lib_id "power:PWR_FLAG")
  (at 223.52 93.98 270)
  (unit 1)
  (body_style 1)
  (exclude_from_sim no)
  (in_bom yes)
  (on_board yes)
  (in_pos_files yes)
  (dnp no)
  (fields_autoplaced yes)
  (property "Reference" "#FLG03" (at 225.425 93.98 0) (hide yes) (show_name no) (do_not_autoplace no) (effects (font (size 1.27 1.27))))
  (property "Value" "PWR_FLAG" (at 227.33 93.9799 90) (show_name no) (do_not_autoplace no) (effects (font (size 1.27 1.27)) (justify left)))
  (property "Footprint" "" (at 223.52 93.98 0) (hide yes) (show_name no) (do_not_autoplace no) (effects (font (size 1.27 1.27))))
  (property "Datasheet" "" (at 223.52 93.98 0) (hide yes) (show_name no) (do_not_autoplace no) (effects (font (size 1.27 1.27))))
  (property "Description" "Special symbol for telling ERC where power comes from" (at 223.52 93.98 0) (hide yes) (show_name no) (do_not_autoplace no) (effects (font (size 1.27 1.27))))
  (pin "1"))
 (symbol
  (lib_id "power:+3V3")
  (at 163.83 99.06 270)
  (unit 1)
  (body_style 1)
  (exclude_from_sim no)
  (in_bom yes)
  (on_board yes)
  (in_pos_files yes)
  (dnp no)
  (fields_autoplaced yes)
  (property "Reference" "#PWR07" (at 160.02 99.06 0) (hide yes) (show_name no) (do_not_autoplace no) (effects (font (size 1.27 1.27))))
  (property "Value" "+3V3" (at 167.64 99.0599 90) (show_name no) (do_not_autoplace no) (effects (font (size 1.27 1.27)) (justify left)))
  (property "Footprint" "" (at 163.83 99.06 0) (hide yes) (show_name no) (do_not_autoplace no) (effects (font (size 1.27 1.27))))
  (property "Datasheet" "" (at 163.83 99.06 0) (hide yes) (show_name no) (do_not_autoplace no) (effects (font (size 1.27 1.27))))
  (property "Description" "Power symbol creates a global label with name \"+3V3\"" (at 163.83 99.06 0) (hide yes) (show_name no) (do_not_autoplace no) (effects (font (size 1.27 1.27))))
  (pin "1"))
 (symbol
  (lib_id "GY-521:GY-521")
  (at 207.01 101.6 0)
  (unit 1)
  (body_style 1)
  (exclude_from_sim no)
  (in_bom yes)
  (on_board yes)
  (in_pos_files yes)
  (dnp no)
  (fields_autoplaced yes)
  (property "Reference" "U2" (at 207.01 86.36 0) (show_name no) (do_not_autoplace no) (effects (font (size 1.27 1.27))))
  (property "Value" "GY-521" (at 207.01 88.9 0) (show_name no) (do_not_autoplace no) (effects (font (size 1.27 1.27))))
  (property "Footprint" "GY-521:MODULE_GY-521" (at 207.01 101.6 0) (hide yes) (show_name no) (do_not_autoplace no) (effects (font (size 1.27 1.27)) (justify bottom)))
  (property "Datasheet" "" (at 207.01 101.6 0) (hide yes) (show_name no) (do_not_autoplace no) (effects (font (size 1.27 1.27))))
  (property "Description" "Triple Axis Accelerometer Gyro Breakout" (at 207.01 101.6 0) (hide yes) (show_name no) (do_not_autoplace no) (effects (font (size 1.27 1.27)) (justify bottom)))
  (property "MF" "GODREAM FORDREAM CO., LIMITED" (at 207.01 101.6 0) (hide yes) (show_name no) (do_not_autoplace no) (effects (font (size 1.27 1.27)) (justify bottom)))
  (property "MAXIMUM_PACKAGE_HEIGHT" "3.00mm" (at 207.01 101.6 0) (hide yes) (show_name no) (do_not_autoplace no) (effects (font (size 1.27 1.27)) (justify bottom)))
  (property "Package" "Package" (at 207.01 101.6 0) (hide yes) (show_name no) (do_not_autoplace no) (effects (font (size 1.27 1.27)) (justify bottom)))
  (property "Price" "None" (at 207.01 101.6 0) (hide yes) (show_name no) (do_not_autoplace no) (effects (font (size 1.27 1.27)) (justify bottom)))
  (property "Check_prices" "https://www.snapeda.com/parts/GY-521/GODREAM+FORDREAM+CO.%252C+LIMITED/view-part/?ref=eda" (at 207.01 101.6 0) (hide yes) (show_name no) (do_not_autoplace no) (effects (font (size 1.27 1.27)) (justify bottom)))
  (property "STANDARD" "Manufacturer Recommendations" (at 207.01 101.6 0) (hide yes) (show_name no) (do_not_autoplace no) (effects (font (size 1.27 1.27)) (justify bottom)))
  (property "PARTREV" "NA" (at 207.01 101.6 0) (hide yes) (show_name no) (do_not_autoplace no) (effects (font (size 1.27 1.27)) (justify bottom)))
  (property "SnapEDA_Link" "https://www.snapeda.com/parts/GY-521/GODREAM+FORDREAM+CO.%252C+LIMITED/view-part/?ref=snap" (at 207.01 101.6 0) (hide yes) (show_name no) (do_not_autoplace no) (effects (font (size 1.27 1.27)) (justify bottom)))
  (property "MP" "GY-521" (at 207.01 101.6 0) (hide yes) (show_name no) (do_not_autoplace no) (effects (font (size 1.27 1.27)) (justify bottom)))
  (property "Availability" "Not in stock" (at 207.01 101.6 0) (hide yes) (show_name no) (do_not_autoplace no) (effects (font (size 1.27 1.27)) (justify bottom)))
  (property "MANUFACTURER" "GODREAM FORDREAM" (at 207.01 101.6 0) (hide yes) (show_name no) (do_not_autoplace no) (effects (font (size 1.27 1.27)) (justify bottom)))
  (pin "SCL")
  (pin "XDA")
  (pin "VCC")
  (pin "INT")
  (pin "XCL")
  (pin "GND")
  (pin "AD0")
  (pin "SDA"))
 (symbol
  (lib_id "Seeed_Studio_XIAO_Series:XIAO-ESP32-C6-SMD")
  (at 133.35 99.06 0)
  (unit 1)
  (body_style 1)
  (exclude_from_sim no)
  (in_bom yes)
  (on_board yes)
  (in_pos_files yes)
  (dnp no)
  (property "Reference" "U1" (at 140.462 99.568 0) (show_name no) (do_not_autoplace no) (effects (font (size 1.27 1.27))))
  (property "Value" "XIAO-ESP32-C6-SMD" (at 140.462 101.854 0) (show_name no) (do_not_autoplace no) (effects (font (size 1.27 1.27))))
  (property "Footprint" "Seeed_Studio_XIAO_Series:XIAO-ESP32-C6-SMD" (at 130.81 93.98 0) (hide yes) (show_name no) (do_not_autoplace no) (effects (font (size 1.27 1.27))))
  (property "Datasheet" "" (at 124.46 93.98 0) (hide yes) (show_name no) (do_not_autoplace no) (effects (font (size 1.27 1.27))))
  (property "Description" "" (at 133.35 99.06 0) (hide yes) (show_name no) (do_not_autoplace no) (effects (font (size 1.27 1.27))))
  (pin "16")
  (pin "15")
  (pin "14")
  (pin "2")
  (pin "23")
  (pin "1")
  (pin "3")
  (pin "9")
  (pin "8")
  (pin "5")
  (pin "4")
  (pin "6")
  (pin "10")
  (pin "12")
  (pin "11")
  (pin "7")
  (pin "13")
  (pin "18")
  (pin "19")
  (pin "20")
  (pin "17")
  (pin "21")
  (pin "22")
  (pin "24"))
 (sheet_instances
  (path ""
   (page "1")))
 (embedded_fonts no))
